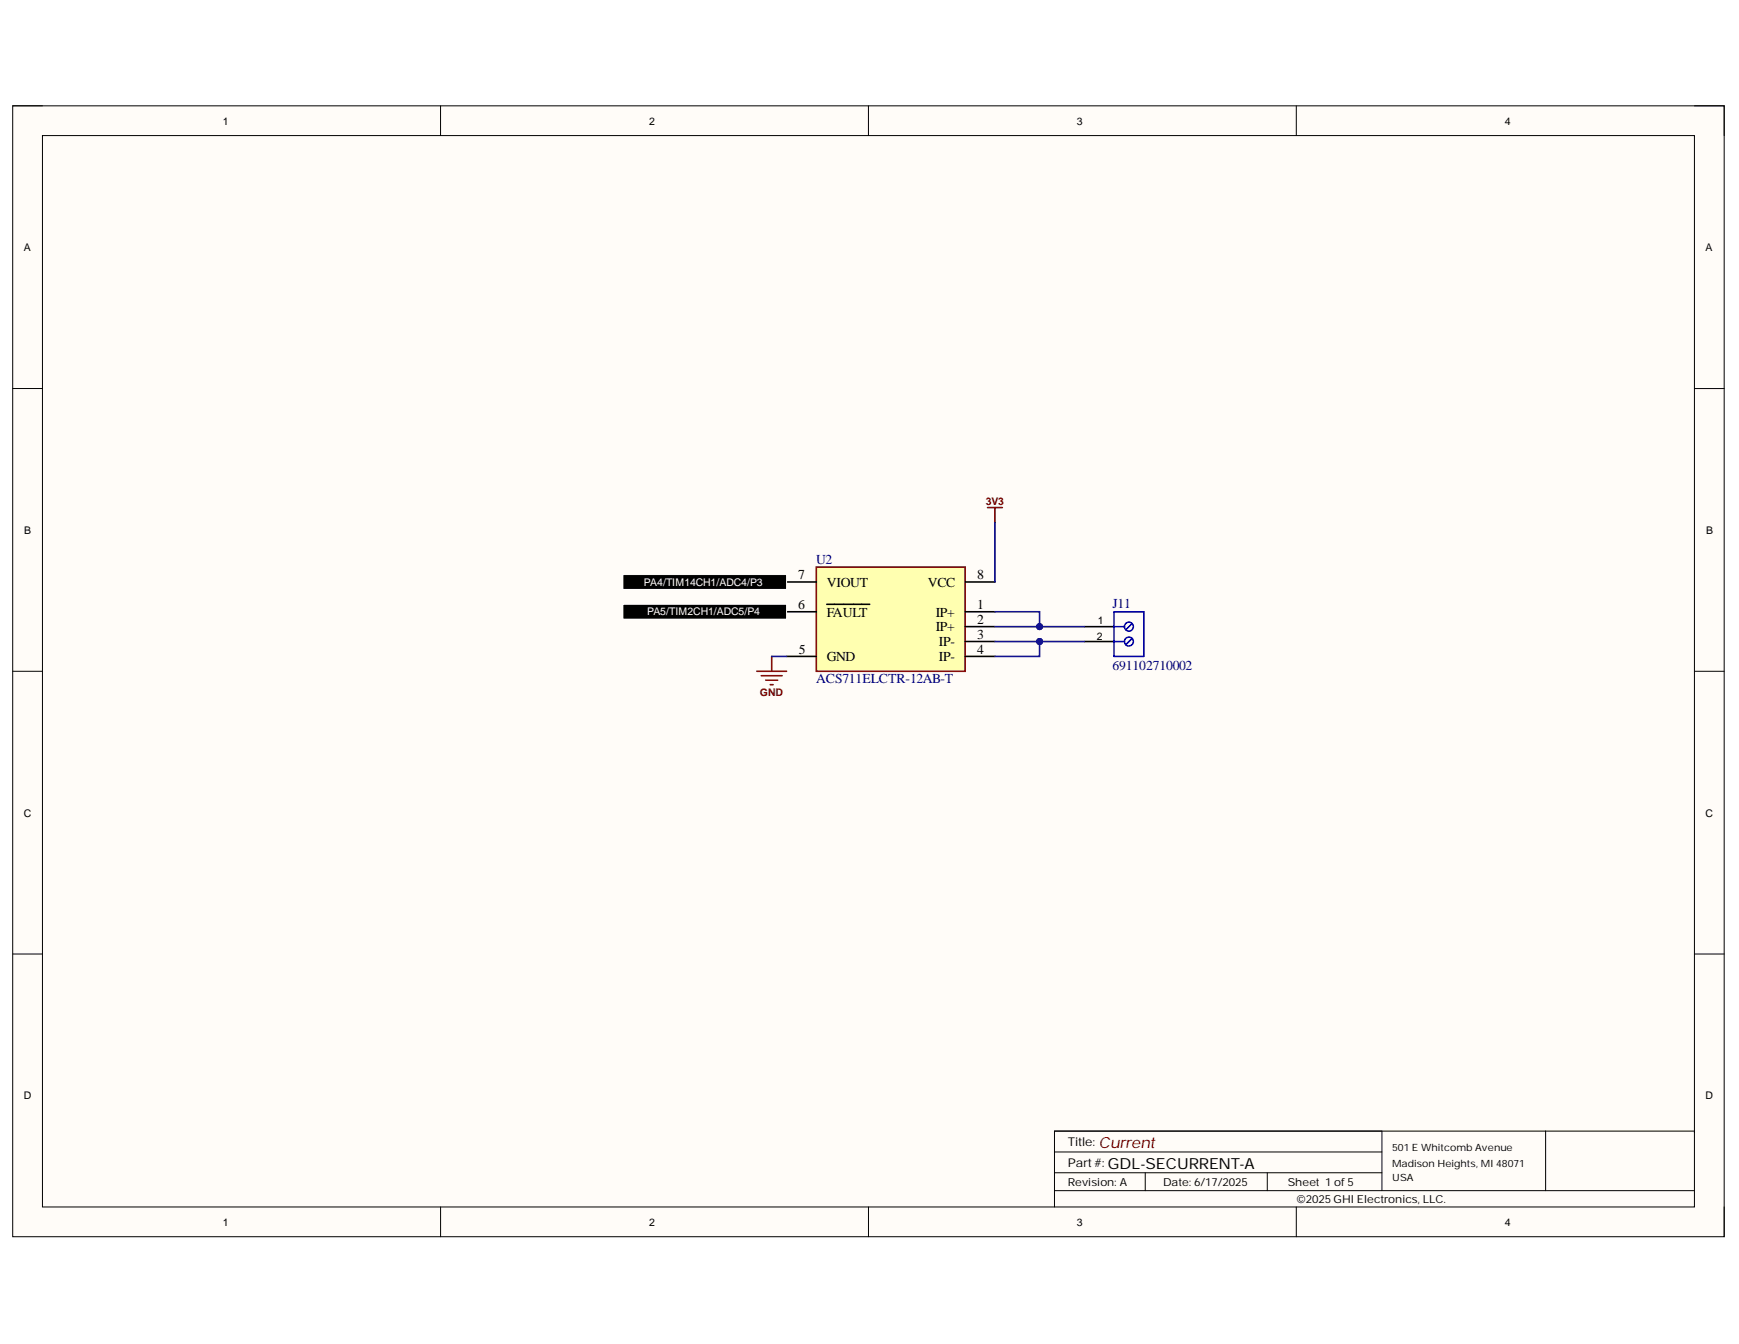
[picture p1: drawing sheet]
<svg xmlns="http://www.w3.org/2000/svg" width="279mm" height="216mm" viewBox="0 0 279 216" stroke-linecap="round" stroke-linejoin="round" font-family="sans-serif">
<path d="M2 17h275v181.7h-275z" fill-rule="evenodd" fill="#fffcf8"/>
<path d="M2 17h275v181.7h-275z" fill="none" stroke="#000" stroke-width=".16"/>
<path d="M6.8 21.8h265.4v172.1h-265.4z" fill-rule="evenodd" fill="#fffcf8"/>
<g fill="none" stroke="#000" stroke-width=".16">
<path d="M2 17h4.8M70.8 17v4.8M139.5 17v4.8M208.3 17v4.8M272.2 17h4.8v4.8M6.8 21.8h265.4v172.1h-265.4zM2 62.4h4.8M272.2 62.4h4.8M2 107.8h4.8M272.2 107.8h4.8M2 153.3h4.8M272.2 153.3h4.8"/>
<path d="M70.8 193.9v4.8M139.5 193.9v4.8M169.4 188.4h52.6M169.4 191.3h102.8M169.4 185.1h52.6M184 188.4v2.9M203.6 188.4v2.9M208.3 193.9v4.8M222 181.7v9.6M248.3 181.7v9.6M272.2 181.9v-.2h-102.8v12.2M277 193.9v4.8"/>
</g>
<path d="M174.2 100.7h4.8M174.2 103.1h4.8" fill="none" stroke="#000" stroke-width=".25"/>
<g fill="none" stroke="#00f" stroke-width=".25">
<path d="M179 98.3h4.8v7.1h-4.8zM179 100.7h1.7M179 103.1h1.7M181.9 100.2l-1 1M181.9 102.5l-1 1.1"/>
<circle cx="181.4" cy="103.1" r=".72"/>
<circle cx="181.4" cy="100.7" r=".72"/>
</g>
<path d="M131.2 91.1h23.9v16.7h-23.9z" fill-rule="evenodd" fill="#ffffb0"/>
<path d="M131.2 91.1h23.9v16.7h-23.9zM158.7 81.5h2.4M159.9 81.5v2.4M121.6 107.8h4.8M122.3 108.5h3.4M123 109.3h1.9M123.7 110h.5M124 105.4v2.4" fill="none" stroke="#800000" stroke-width=".25"/>
<path d="M126.4 93.5h4.8M126.4 98.3h4.8M132.8 97.1h6.9M155.1 93.5h4.8M155.1 98.3h4.8M126.4 105.4h4.8M155.1 100.7h4.8M155.1 103.1h4.8M155.1 105.4h4.8" fill="none" stroke="#000" stroke-width=".25"/>
<g fill="#000">
<path d="M100.1 92.3h26.3v2.4h-26.3z" fill-rule="evenodd"/>
<path d="M100.1 97.1h26.3v2.4h-26.3z" fill-rule="evenodd"/>
</g>
<path d="M100.1 92.3h26.3v2.4h-26.3zM100.1 97.1h26.3v2.4h-26.3z" fill="none" stroke="#fff" stroke-width=".16"/>
<path d="M159.9 98.3h7.1v2.4M159.9 83.9v9.6M124 105.4h2.4" fill="none" stroke="#000080" stroke-width=".25"/>
<circle cx="167" cy="100.7" r=".48" fill="#000080"/>
<circle cx="167" cy="100.7" r=".48" fill="none" stroke="#000080" stroke-width=".16"/>
<path d="M167 103.1v2.3h-7.1" fill="none" stroke="#000080" stroke-width=".25"/>
<circle cx="167" cy="103.1" r=".48" fill="#000080"/>
<circle cx="167" cy="103.1" r=".48" fill="none" stroke="#000080" stroke-width=".16"/>
<path d="M159.9 103.1h14.3" fill="none" stroke="#000080" stroke-width=".25"/>
<circle cx="167" cy="103.1" r=".48" fill="#000080"/>
<circle cx="167" cy="103.1" r=".48" fill="none" stroke="#000080" stroke-width=".16"/>
<path d="M159.9 100.7h14.3" fill="none" stroke="#000080" stroke-width=".25"/>
<circle cx="167" cy="100.7" r=".48" fill="#000080"/>
<circle cx="167" cy="100.7" r=".48" fill="none" stroke="#000080" stroke-width=".16"/>
<text font-size="2.5" fill="#800000" x="176.6" y="184.4">Current</text>
<text font-size="2.5" x="178" y="187.8">GDL-SECURRENT-A</text>
<g font-size="2.2">
<text x="128.3" y="93">7</text>
<text x="132.8" y="94.2">VIOUT</text>
<text x="149.1" y="94.2">VCC</text>
<text x="157" y="93">8</text>
<text x="128.3" y="97.9">6</text>
<text x="132.8" y="99">FAULT</text>
<text x="150.3" y="99">IP+</text>
<text x="150.3" y="101.4">IP+</text>
<text x="157" y="97.9">1</text>
<text x="157" y="100.2">2</text>
<text x="128.3" y="105">5</text>
<text x="132.8" y="106.2">GND</text>
<text x="150.8" y="103.8">IP-</text>
<text x="150.8" y="106.2">IP-</text>
<text x="157" y="102.6">3</text>
<text x="157" y="105">4</text>
</g>
<g font-size="2.2" fill="#000080">
<text x="131.1" y="90.7">U2</text>
<text x="178.8" y="97.6">J11</text>
<text x="178.8" y="107.7">691102710002</text>
<text x="131.1" y="109.8">ACS711ELCTR-12AB-T</text>
</g>
<g font-size="1.9">
<text x="171.6" y="184.1">Title:</text>
<text x="171.6" y="187.5">Part#:</text>
</g>
<g font-size="1.8">
<text x="171.6" y="190.5">Revision: A</text>
<text x="186.9" y="190.5">Date: 6/17/2025</text>
<text x="206.9" y="190.5">Sheet 1 of5</text>
<text x="208.4" y="193.3">©2025GHI Electronics, LLC.</text>
</g>
<g font-size="1.7">
<text x="35.8" y="20">1</text>
<text x="104.3" y="20">2</text>
<text x="173" y="20">3</text>
<text x="241.8" y="20">4</text>
<text x="3.8" y="40.3">A</text>
<text x="274" y="40.3">A</text>
<text x="3.9" y="85.8">B</text>
<text x="274.1" y="85.8">B</text>
<text x="176.4" y="100.3">1</text>
<text x="176.2" y="102.8">2</text>
<text x="3.8" y="131.2">C</text>
<text x="274" y="131.2">C</text>
<text x="3.8" y="176.6">D</text>
<text x="274" y="176.6">D</text>
<text x="35.8" y="196.9">1</text>
<text x="104.3" y="196.9">2</text>
<text x="173" y="196.9">3</text>
<text x="241.8" y="196.9">4</text>
</g>
<g font-size="1.7" fill="#800000">
<text x="158.4" y="81.2">3V3</text>
<text x="122.1" y="111.8">GND</text>
</g>
<g font-size="1.7" fill="#fff">
<text x="103.5" y="94.1">PA4/TIM14CH1/ADC4/P3</text>
<text x="104" y="98.9">PA5/TIM2CH1/ADC5/P4</text>
</g>
<g font-size="1.6">
<text x="223.7" y="185">501 E Whitcomb Avenue</text>
<text x="223.7" y="187.4">Madison Heights, MI 48071</text>
<text x="223.7" y="189.8">USA</text>
</g>
</svg>
